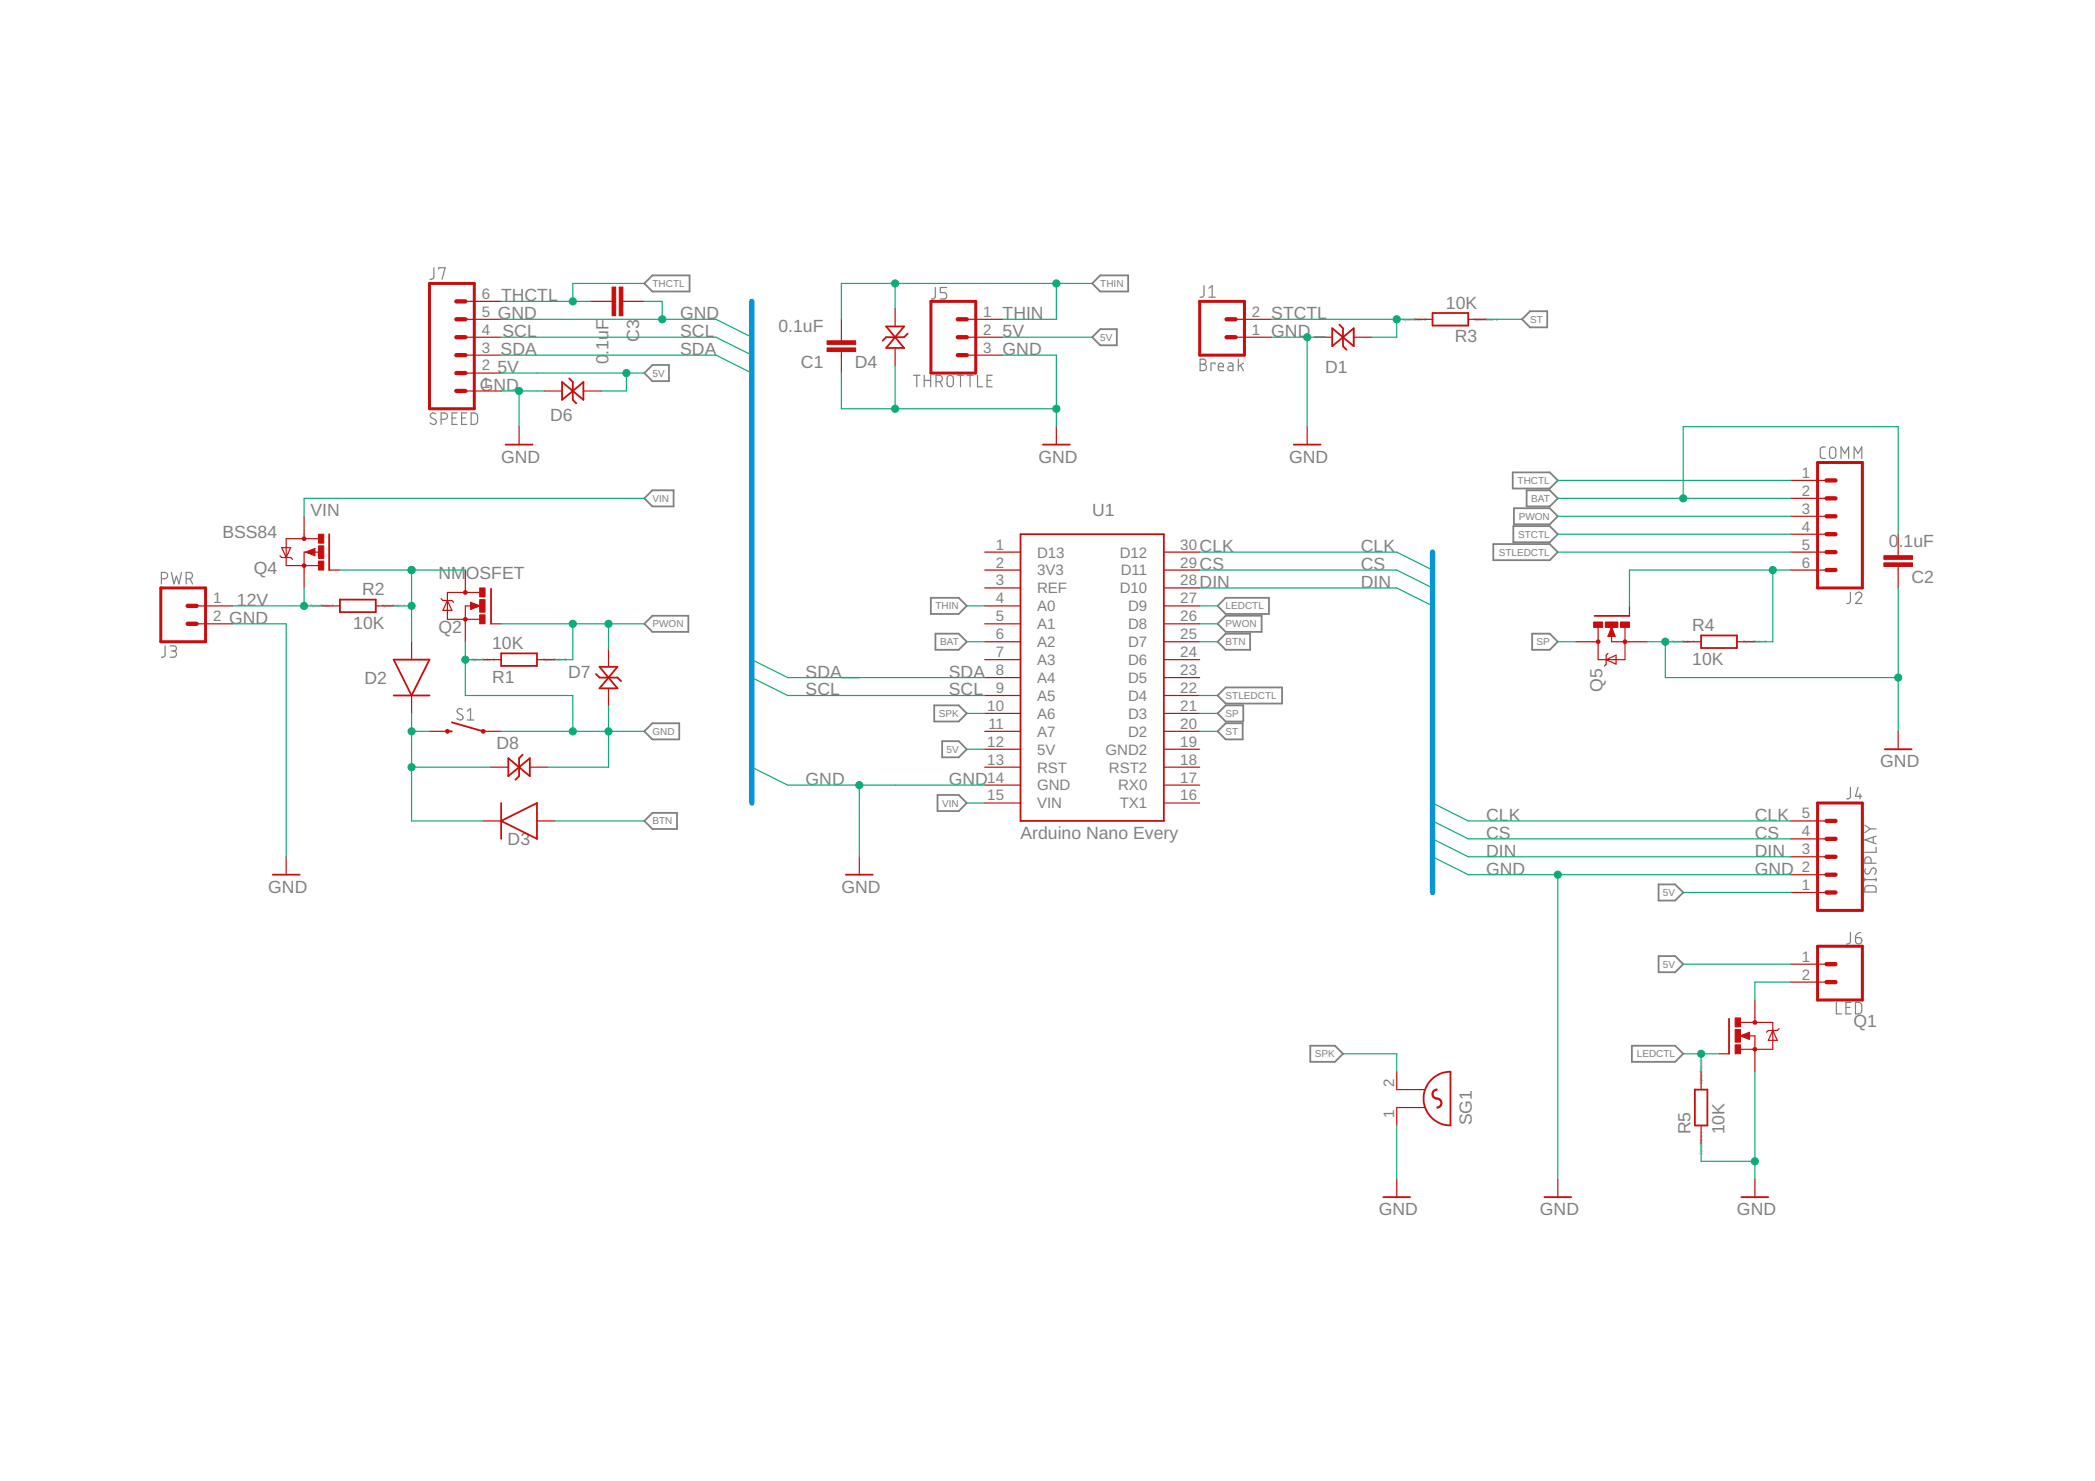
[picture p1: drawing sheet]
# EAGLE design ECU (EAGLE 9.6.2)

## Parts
C1  0.1uF  C_CHIP-1206(3216-METRIC)  [CAPC3216X135]
C2  0.1uF  C_CHIP-1206(3216-METRIC)  [CAPC3216X135]
C3  0.1uF  C_CHIP-1206(3216-METRIC)  [CAPC3216X135]
D1  TVS_DIODESMA  [DIOM5027X220N]
D2  DIODE_DO-215-AC  [SOD6126X290]
D3  DIODE_DO-215-AC  [SOD6126X290]
D4  TVS_DIODESMA  [DIOM5027X220N]
D6  TVS_DIODESMA  [DIOM5027X220N]
D7  TVS_DIODESMA  [DIOM5027X220N]
D8  TVS_DIODESMA  [DIOM5027X220N]
J1  Break  CONN_02  [1X02]
J2  COMM  CONN_06SILK_FEMALE_PTH  [1X06]
J3  PWR  CONN_02  [1X02]
J4  DISPLAY  CONN_05  [1X05]
J5  THROTTLE  CONN_03  [1X03]
J6  LED  CONN_02  [1X02]
J7  SPEED  CONN_06SILK_FEMALE_PTH  [1X06]
Q1  NMOSFET  NMOSFETSOT23  [SOT23]
Q2  NMOSFET  NMOSFETSOT23  [SOT23]
Q4  BSS84  PMOSFET_BSS84  [SOT23]
Q5  NMOSFET  NMOSFETSOT23  [SOT23]
R1  10K  RR1206  [R1206]
R2  10K  RR1206  [R1206]
R3  10K  RR1206  [R1206]
R4  10K  RR1206  [R1206]
R5  10K  RR1206  [R1206]
S1  MOMENTARY-SWITCH-SPST-PTH-6.0MM  [TACTILE_SWITCH_PTH_6.0MM]
SG1  F/HGP  [F/HGP]
U1  Arduino Nano Every  ARDUINOARDUINO_NANO  [SON254P1750X4300X120-30M]

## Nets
5V: D6.1 J4.1 J5.2 J6.1 J7.2 U1.12(5V)
12V: J3.1 Q4.2(S) R2.2
BAT: C2.1 J2.2 U1.6(A2)
BTN: D3.2(A) U1.25(D7)
CLK: J4.5 U1.30(D12)
CS: J4.4 U1.29(D11)
DIN: J4.3 U1.28(D10)
GND: C1.1 C2.2 C3.2 D1.1 D4.1 D6.2 D7.2 D8.1 J1.1 J3.2 J4.2 J5.3 J7.1 J7.5 Q1.2(S) Q2.2(S) Q5.2(S) R1.1 R4.1 R5.1 S1.1 S1.2 SG1.1 U1.14(GND)
LEDCTL: Q1.1(G) R5.2 U1.27(D9)
N$1: J6.2 Q1.3(D)
N$2: D2.2(A) Q2.3(D) Q4.1(G) R2.1
N$5: D2.1(C) D3.1(C) D8.2 S1.3 S1.4
PWON: D7.1 J2.3 Q2.1(G) R1.2 U1.26(D8)
SCL: J7.4 U1.9(A5)
SDA: J7.3 U1.8(A4)
SP: Q5.3(D) U1.21(D3)
SPEED: J2.6 Q5.1(G) R4.2
SPK: SG1.2 U1.10(A6)
ST: R3.1 U1.20(D2)
STCTL: D1.2 J1.2 J2.4 R3.2
STLEDCTL: J2.5 U1.22(D4)
THCTL: C3.1 J2.1 J7.6
THIN: C1.2 D4.2 J5.1 U1.4(A0)
VIN: Q4.3(D) U1.15(VIN)
Unconnected: U1.1(D13) U1.3(REF) U1.5(A1) U1.7(A3) U1.11(A7) U1.13(RST) U1.16(TX1) U1.17(RX0) U1.18(RST2) U1.23(D5) U1.24(D6)

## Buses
I2C:GND,SCL,SDA
SPI:CLK,CS,DIN,GND

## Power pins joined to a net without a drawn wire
3V3: U1.2(3V3)
GND2: U1.19(GND2)

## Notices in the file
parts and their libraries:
SparkFun-Connectors: Licensing: Creative Commons ShareAlike 4.0 International - https://creativecommons.org/licenses/by-sa/4.0
